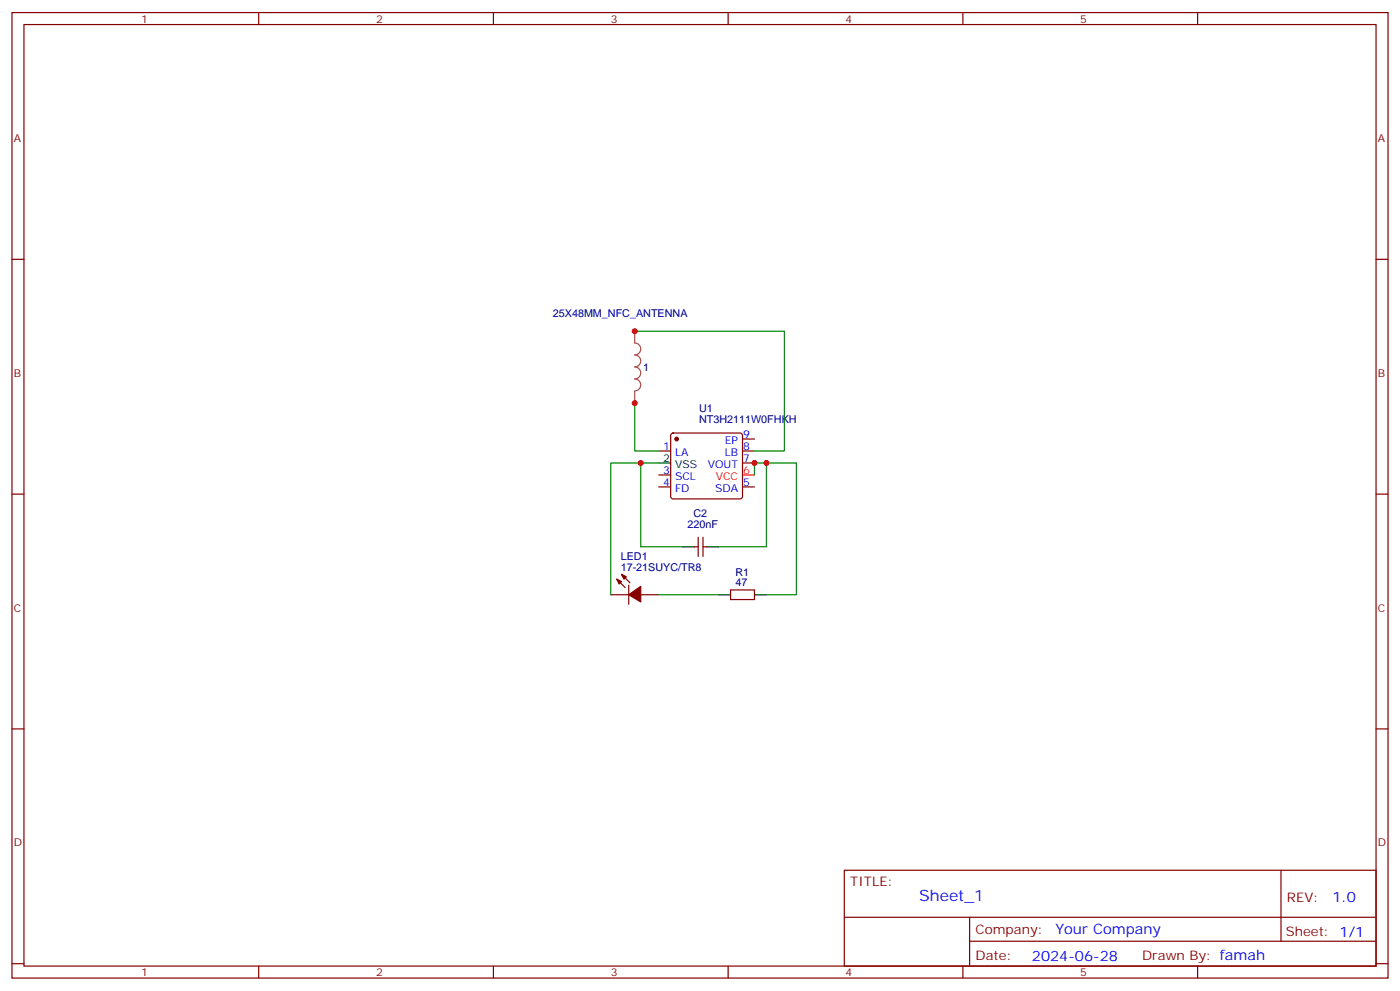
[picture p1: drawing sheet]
<svg xmlns="http://www.w3.org/2000/svg" width="412mm" height="292mm" viewBox="0 0 412 292" stroke-linecap="round" stroke-linejoin="round" font-family="sans-serif">
<g fill="none" stroke="#870000" stroke-width=".35">
<path d="M3.5 3.7h405.4v284.3h-405.4zM7.1 7.2h398.2v277.3h-398.2zM76.2 3.7v3.5M145.3 3.7v3.5M214.5 3.7v3.5M283.6 3.7v3.5M352.8 3.7v3.5M3.5 76.4h3.6M405.3 76.4h3.6M194 132.8h3.6M194 139.9h3.6M197.8 127.7l.5-.2h19.7l.5 .2 .2 .5v18l-.2 .5-.5 .2h-19.7l-.5-.2-.2-.5v-18z"/>
<path d="M218.7 129.3h3.5M218.7 132.8h3.5M218.7 136.3h3.5M3.5 145.5h3.6M194 143.4h3.6M205.7 158.2v5.7M207.1 158.2v5.7M218.7 143.4h3.5M405.3 145.5h3.6M179.9 175.2h5.3M181.7 170.6l2.4 2.4M183.1 169.2l2.5 2.4"/>
<path d="M185.2 172.3v5.7M188.7 175.2h5.3M204.6 161h1.1M207.1 161h1M215.2 173.7h7v2.9h-7zM3.5 214.7h3.6M405.3 214.7h3.6M248.7 256.3h156.6v28.2h-156.6zM377.3 256.3v20.9M248.7 270.1h156.5M285.6 277.2h119.6M285.6 270.1v14.2"/>
<path d="M3.5 283.8h3.6M76.2 284.5v3.5M145.3 284.5v3.5M214.5 284.5v3.5M283.6 284.5v3.5M352.8 284.5v3.5M405.3 283.8h3.6"/>
</g>
<path d="M218.7 139.9h3.5" fill="none" stroke="#f00" stroke-width=".35"/>
<path d="M194 136.3h3.6M201.1 161h3.5M208.1 161h3.6M211.7 175.2h3.5M222.2 175.2h3.6" fill="none" stroke="#000" stroke-width=".35"/>
<g fill="#870000" stroke="#870000" stroke-width=".35">
<path d="M181.7 170.6l1.4 .7-.7 .7z"/>
<path d="M183.1 169.2l1.4 .7-.7 .7z"/>
<path d="M185.2 175.2l3.5-2.5v4.6z"/>
<circle cx="199.3" cy="129.3" r=".53"/>
</g>
<path d="M186.3 97.5h44.8v35.3h-8.9M186.3 118.7h.7v14.1h7M188.7 136.3v24.7h12.4M194 136.3h-14.1v38.9M222.2 139.9v-3.6h12.4v38.9h-8.8M225.8 136.3v24.7h-14.1M194 175.2h17.7" fill="none" stroke="#008700" stroke-width=".35"/>
<path d="M187 97.5v3.5a1.76 1.76 0 0 1 1.7 1.8 1.76 1.76 0 0 1-1.7 1.7 1.76 1.76 0 0 1 1.7 1.8 1.76 1.76 0 0 1-1.7 1.8M187 108.1a1.76 1.76 0 0 1 1.7 1.7 1.76 1.76 0 0 1-1.7 1.8 1.76 1.76 0 0 1 1.7 1.8 1.76 1.76 0 0 1-1.7 1.7M187 115.2v3.5" fill="none" stroke="#a64a4a" stroke-width=".35"/>
<g fill="#c00">
<circle cx="222.3" cy="136.3" r=".88"/>
<circle cx="225.8" cy="136.3" r=".88"/>
<circle cx="188.7" cy="136.3" r=".88"/>
<circle cx="187" cy="97.5" r=".88"/>
<circle cx="187" cy="118.7" r=".88"/>
</g>
<text font-size="4.6" fill="#00f" x="270.8" y="265.3">Sheet_1</text>
<g font-size="4.2" fill="#00f">
<text x="392.5" y="265.6">1.0</text>
<text x="310.9" y="275.1">Your Company</text>
<text x="304" y="282.9">2024-06-28</text>
</g>
<g font-size="3.9" fill="#800">
<text x="250.5" y="260.9">TITLE:</text>
<text x="379.1" y="265.6">REV:</text>
<text x="287.4" y="275.1">Company:</text>
<text x="378.7" y="275.7">Sheet: 1/1</text>
<text x="287.4" y="282.8">Date:</text>
<text x="336.4" y="282.8">Drawn By: famah</text>
</g>
<g font-size="3.2" fill="#800">
<text x="41.6" y="6.7">1</text>
<text x="110.8" y="6.7">2</text>
<text x="179.9" y="6.7">3</text>
<text x="249.1" y="6.7">4</text>
<text x="318.2" y="6.7">5</text>
<text x="4.1" y="41.8">A</text>
<text x="405.9" y="41.8">A</text>
<text x="4.1" y="110.9">B</text>
<text x="405.9" y="110.9">B</text>
<text x="4.1" y="180.1">C</text>
<text x="405.9" y="180.1">C</text>
<text x="4.1" y="249.2">D</text>
<text x="405.9" y="249.2">D</text>
<text x="41.6" y="287.5">1</text>
<text x="110.8" y="287.5">2</text>
<text x="179.9" y="287.5">3</text>
<text x="249.1" y="287.5">4</text>
<text x="318.2" y="287.5">5</text>
</g>
<g font-size="3.2" fill="#000080">
<text x="162.9" y="93.5">25X48MM_NFC_ANTENNA</text>
<text x="189.4" y="109.2">1</text>
<text x="205.9" y="124.6">NT3H2111W0FHKH</text>
<text x="205.9" y="121.3">U1</text>
<text x="202.5" y="155.4">220nF</text>
<text x="204.3" y="152.2">C2</text>
<text x="182.9" y="164.9">LED1</text>
<text x="182.9" y="168.1">17-21SUYC/TR8</text>
<text x="216.6" y="172.7">47</text>
<text x="216.6" y="169.6">R1</text>
</g>
<g font-size="3.2" fill="#00f">
<text x="213.5" y="130.7">EP</text>
<text x="218.9" y="128.9">9</text>
<text x="195.4" y="132.5">1</text>
<text x="198.9" y="134.2">LA</text>
<text x="208.5" y="137.8">VOUT</text>
<text x="213.5" y="134.2">LB</text>
<text x="218.9" y="132.5">8</text>
<text x="218.9" y="136">7</text>
<text x="195.4" y="143.1">4</text>
<text x="195.4" y="139.5">3</text>
<text x="198.9" y="141.3">SCL</text>
<text x="218.9" y="143.1">5</text>
<text x="198.9" y="144.8">FD</text>
<text x="210.6" y="144.8">SDA</text>
</g>
<g font-size="3.2">
<text x="195.4" y="136">2</text>
<text x="198.9" y="137.8">VSS</text>
</g>
<g font-size="3.2" fill="#f00">
<text x="210.8" y="141.3">VCC</text>
<text x="218.9" y="139.5">6</text>
</g>
</svg>
